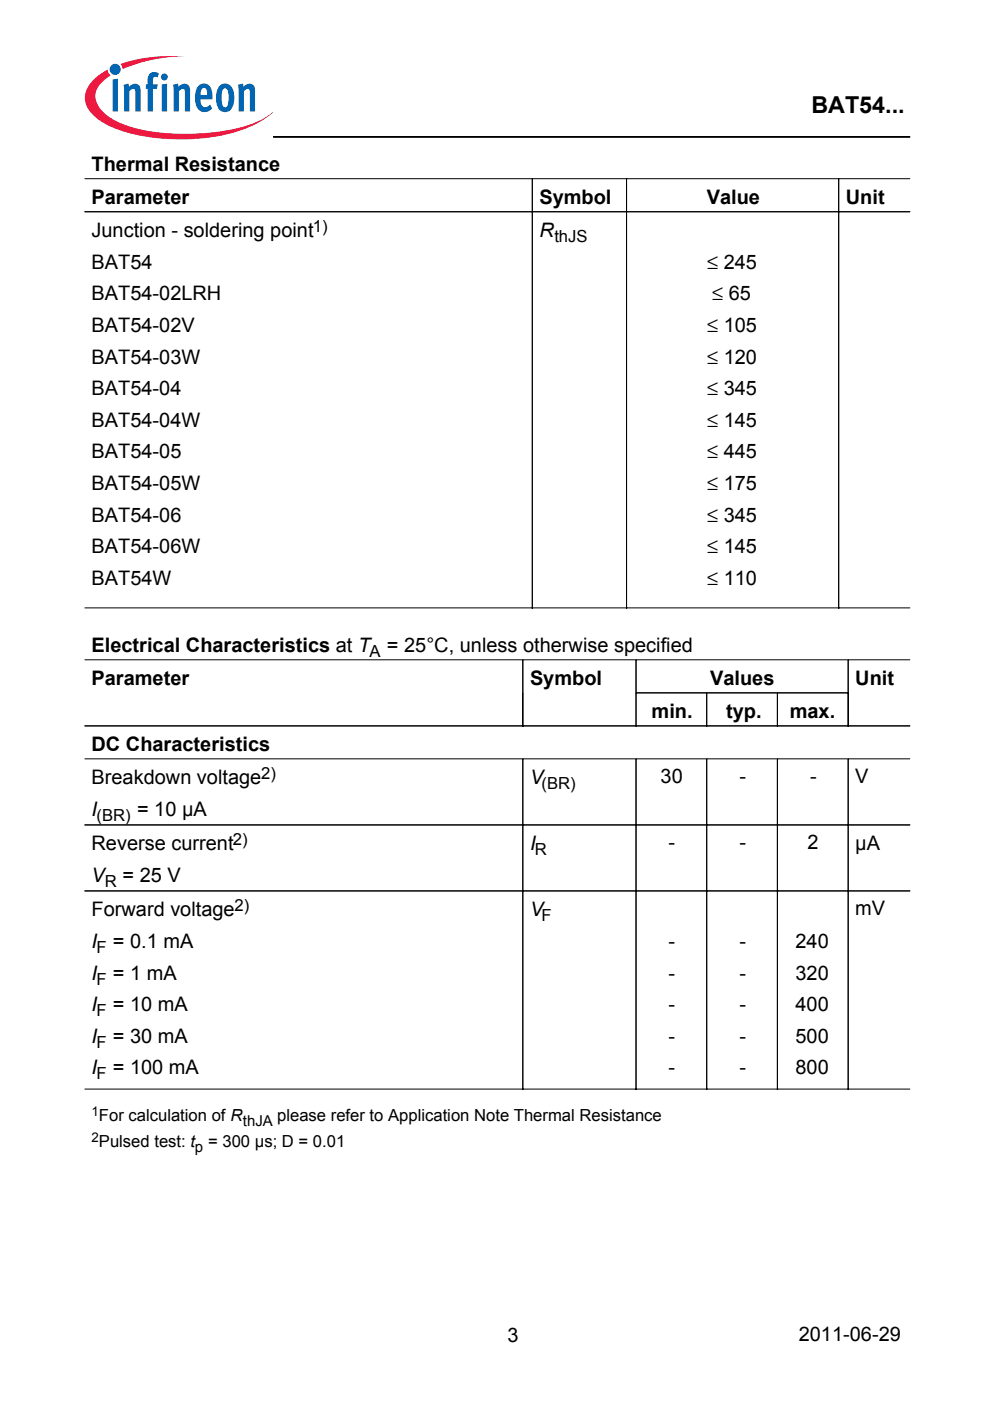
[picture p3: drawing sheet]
<svg xmlns="http://www.w3.org/2000/svg" width="210mm" height="297mm" viewBox="0 0 210 297" stroke-linecap="round" stroke-linejoin="round" font-family="sans-serif">
<path d="M58 29h134.9M58 29.1h134.9" fill="none" stroke="#000" stroke-width=".21"/>
<circle cx="24.4" cy="14.7" r="1.18" fill="#0066b3"/>
<g fill="#ed1941">
<path d="M25.5 13.6l.9-.3a34.6 34.6 0 0 1 12.9-1.4 34.2 34.2 0 0 0-12.6 2.5l-.7 .3-.1-.6z"/>
<path d="M19.5 17.2a12 12 0 0 1 3.3-2.5 1.61 1.61 0 0 0 .7 1.3l-.8 .5a5 5 0 0 0-2.5 4.1 6.5 6.5 0 0 0 3.7 4.7 29.2 29.2 0 0 0 13.1 3 40.4 40.4 0 0 0 18.3-2.8l2.5-1.7a17.9 17.9 0 0 1-8.6 4.4 44.6 44.6 0 0 1-23.9-.6 12.9 12.9 0 0 1-6.4-4.2 4.7 4.7 0 0 1 .6-6.2z"/>
</g>
<g fill="#0066b3">
<path d="M23.9 16.8l1.1-.1v6.9h-1.1z"/>
<path d="M26.2 18l1-.3 .1 .7a1.31 1.31 0 0 1 1.6-.6 1.31 1.31 0 0 1 .9 1.4v4.4h-1.1v-4.2a.55 .55 0 0 0-.4-.6 .55 .55 0 0 0-.7 .3l-.2 .3v4.2h-1.1v-4.2z"/>
<path d="M31.8 15.6l.9-.3 1 .3-.3 .8-.3-.1a.44 .44 0 0 0-.6 .4l-.1 1.2h1.1l-.2 .9h-.9v4.8h-1.1v-4.8h-.4v-.9h.4v-.8a1.94 1.94 0 0 1 .5-1.5z"/>
<path d="M36.7 18l1-.3 .1 .7a1.31 1.31 0 0 1 1.6-.6 1.31 1.31 0 0 1 .9 1.4v4.4h-1.1v-4.2a.55 .55 0 0 0-.4-.6 .55 .55 0 0 0-.7 .3l-.2 .3v4.2h-1.1v-4.2z"/>
<path d="M50.5 18l1-.3 .1 .7a1.31 1.31 0 0 1 1.6-.6 1.31 1.31 0 0 1 .9 1.4v4.4h-1.1v-4.2a.55 .55 0 0 0-.5-.6 .55 .55 0 0 0-.6 .3l-.2 .3v4.2h-1.1v-4.2z"/>
<path d="M34.3 17.9l1.1-.1v5.8h-1.1zM34.1 16.3a.75 .75 0 0 1 1.5 0 .75 .75 0 0 1-1.5 0z"/>
<path d="M42.8 18.9l-.3 1.2h1.4v-.8a.61 .61 0 0 0-.4-.6 .61 .61 0 0 0-.7 .2zM42.1 18.1a1.71 1.71 0 0 1 1.9-.2 1.71 1.71 0 0 1 1 1.6l.1 1.6h-2.6a1.18 1.18 0 0 0 .3 1.2 1.18 1.18 0 0 0 1.2 .3l.5-.4 .5 .8a2.02 2.02 0 0 1-2.4 .6 2.02 2.02 0 0 1-1.2-2.1v-1.8l.3-.9z"/>
<path d="M47.4 18.9a4.6 4.6 0 0 0 0 3.7l.3 .2a1.43 1.43 0 0 0 .8-1.6v-.9a1.29 1.29 0 0 0-.8-1.6zM46.7 18.1a1.75 1.75 0 0 1 2.8 1.2l.2 1.4a2.96 2.96 0 0 1-1.4 3 1.84 1.84 0 0 1-2.4-1.7l-.1-1.3a3.7 3.7 0 0 1 .9-2.6z"/>
</g>
<g fill="none" stroke="#000" stroke-width=".21">
<path d="M18 37.9h174.9M112.9 38v91M132.8 38v91M177.8 38v91M18 44.9h174.9M18 128.9h174.9M18 139.9h174.9M110.8 140v14M134.9 140v14M179.8 140v14M18 153.9h174.9M134.9 146.9h45"/>
<path d="M149.8 147v7M164.8 147v7M18 160.9h174.9M18 174.9h174.9M110.8 161v70M134.9 161v70M149.8 161v70M164.8 161v70M179.8 161v70M18 188.9h174.9M18 230.9h174.9"/>
</g>
<text font-size="4.9" x="172" y="23.9">BAT54...</text>
<g font-size="4.2">
<text x="19.4" y="36.3">Thermal Resistance</text>
<text x="19.4" y="43.3">Parameter</text>
<text x="114.4" y="43.3">Symbol</text>
<text x="149.9" y="43.3">Value</text>
<text x="179.3" y="43.3">Unit</text>
<text x="19.4" y="50.3">Junction - soldering point</text>
<text x="114.4" y="50.3">R</text>
<text x="19.4" y="57">BAT54</text>
<text x="149.9" y="57">≤ 245</text>
<text x="19.4" y="63.7">BAT54-02LRH</text>
<text x="151" y="63.7">≤ 65</text>
<text x="19.4" y="70.4">BAT54-02V</text>
<text x="149.9" y="70.4">≤ 105</text>
<text x="19.4" y="77.1">BAT54-03W</text>
<text x="149.9" y="77.1">≤ 120</text>
<text x="19.4" y="83.8">BAT54-04</text>
<text x="149.9" y="83.8">≤ 345</text>
<text x="19.4" y="90.5">BAT54-04W</text>
<text x="149.9" y="90.5">≤ 145</text>
<text x="19.4" y="97.2">BAT54-05</text>
<text x="149.9" y="97.2">≤ 445</text>
<text x="19.4" y="103.9">BAT54-05W</text>
<text x="149.9" y="103.9">≤ 175</text>
<text x="19.4" y="110.6">BAT54-06</text>
<text x="149.9" y="110.6">≤ 345</text>
<text x="19.4" y="117.3">BAT54-06W</text>
<text x="149.9" y="117.3">≤ 145</text>
<text x="19.4" y="124">BAT54W</text>
<text x="149.9" y="124">≤ 110</text>
<text x="19.4" y="138.3">Electrical Characteristics at T</text>
<text x="82" y="138.3">= 25°C, unless otherwise specified</text>
<text x="19.4" y="145.3">Parameter</text>
<text x="112.4" y="145.3">Symbol</text>
<text x="150.6" y="145.3">Values</text>
<text x="181.3" y="145.3">Unit</text>
<text x="138.2" y="152.3">min.</text>
<text x="153.9" y="152.3">typ.</text>
<text x="167.4" y="152.3">max.</text>
<text x="19.4" y="159.3">DC Characteristics</text>
<text x="19.4" y="166.3">Breakdown voltage</text>
<text x="112.4" y="166.3">V</text>
<text x="140.1" y="165.9">30</text>
<text x="156.8" y="165.9">-</text>
<text x="171.7" y="165.9">-</text>
<text x="181.3" y="165.9">V</text>
<text x="19.4" y="173">I</text>
<text x="29.1" y="173">= 10 µA</text>
<text x="141.8" y="179.9">-</text>
<text x="156.8" y="179.9">-</text>
<text x="171.2" y="179.9">2</text>
<text x="19.4" y="180.3">Reverse current</text>
<text x="112.4" y="180.3">I</text>
<text x="181.3" y="180.3">µA</text>
<text x="19.4" y="187">V</text>
<text x="26" y="187">= 25 V</text>
<text x="19.4" y="194.3">Forward voltage</text>
<text x="112.4" y="194.3">V</text>
<text x="181.3" y="193.9">mV</text>
<text x="19.4" y="201">I</text>
<text x="23.9" y="201">= 0.1 mA</text>
<text x="141.8" y="201">-</text>
<text x="156.8" y="201">-</text>
<text x="168.7" y="201">240</text>
<text x="19.4" y="207.7">I</text>
<text x="23.9" y="207.7">= 1 mA</text>
<text x="141.8" y="207.7">-</text>
<text x="156.8" y="207.7">-</text>
<text x="168.7" y="207.7">320</text>
<text x="19.4" y="214.4">I</text>
<text x="23.9" y="214.4">= 10 mA</text>
<text x="141.8" y="214.4">-</text>
<text x="156.8" y="214.4">-</text>
<text x="168.7" y="214.4">400</text>
<text x="19.4" y="221.1">I</text>
<text x="23.9" y="221.1">= 30 mA</text>
<text x="141.8" y="221.1">-</text>
<text x="156.8" y="221.1">-</text>
<text x="168.7" y="221.1">500</text>
<text x="19.4" y="227.8">I</text>
<text x="23.9" y="227.8">= 100 mA</text>
<text x="141.8" y="227.8">-</text>
<text x="156.8" y="227.8">-</text>
<text x="168.7" y="227.8">800</text>
<text x="107.6" y="284.6">3</text>
<text x="169.4" y="284.3">2011-06-29</text>
</g>
<g font-size="3.5">
<text x="66.3" y="49.2">1)</text>
<text x="117.5" y="51.3">thJS</text>
<text x="78.3" y="139.3">A</text>
<text x="55.4" y="165.2">2)</text>
<text x="114.8" y="167.3">(BR)</text>
<text x="20.5" y="174.1">(BR)</text>
<text x="49.4" y="179.2">2)</text>
<text x="113.4" y="181.4">R</text>
<text x="22.2" y="188.1">R</text>
<text x="49.7" y="193.2">2)</text>
<text x="114.8" y="195.3">F</text>
<text x="20.5" y="202.1">F</text>
<text x="20.5" y="208.7">F</text>
<text x="20.5" y="215.5">F</text>
<text x="20.5" y="222.2">F</text>
<text x="20.5" y="228.9">F</text>
<text x="21" y="237.6">For calculation of R</text>
<text x="58.8" y="237.6">please refer to Application Note Thermal Resistance</text>
<text x="21" y="243.2">Pulsed test: t</text>
<text x="44.1" y="243.2">= 300 µs; D = 0.01</text>
</g>
<g font-size="3.2">
<text x="51.5" y="238.7">thJA</text>
<text x="41.3" y="244.3">p</text>
</g>
<g font-size="2.8">
<text x="19.4" y="236.5">1</text>
<text x="19.4" y="242.2">2</text>
</g>
</svg>
